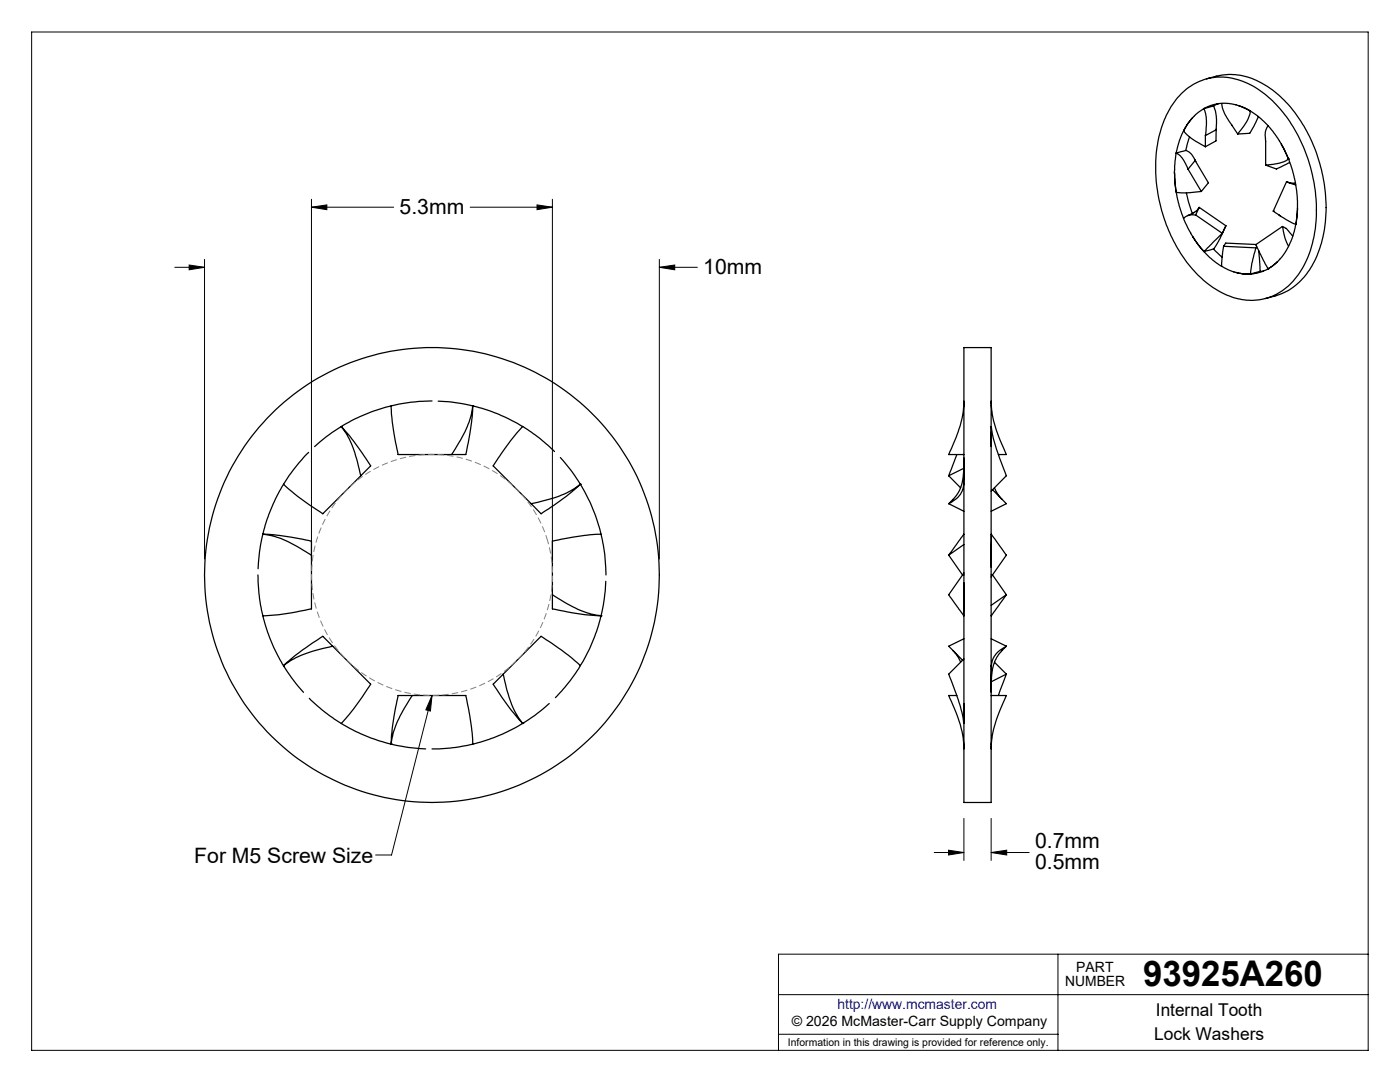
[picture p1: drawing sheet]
<svg xmlns="http://www.w3.org/2000/svg" width="279mm" height="216mm" viewBox="0 0 279 216" stroke-linecap="round" stroke-linejoin="round" font-family="sans-serif">
<g fill="none" stroke="#000" stroke-width=".2">
<path d="M6.3 6.4h266.7v203.2h-266.7zM62.2 39.8v71.7M110.2 39.8v71.7M34.9 53.3h5.9M37.7 52.9l3.1 .4-3.1 .5zM40.8 51.8v59.7M62.2 41.3l3-.4v.9zM62.2 41.3h16.4M93.8 41.3h16.4M107.2 40.9l3 .4-3 .5zM131.6 53.3l3.1-.4v.9zM131.6 51.8v59.7"/>
<path d="M131.6 53.3h7.6M86.2 138.8l-.3 3.1-.9-.3zM86.2 138.8l-8.1 31.8h-3.1M186.4 170.1h6M189.3 169.7l3.1 .4-3.1 .5zM192.4 163.3v8.4M197.8 170.1l3.1-.4v.9zM197.8 163.3v8.4M197.8 170.1h7.6M155.4 198.5h117.6M211.1 190.4v19.2M273 190.4h-117.6v19.2"/>
<path d="M155.4 206.4h55.7"/>
</g>
<g fill="none" stroke="#000" stroke-width=".25">
<path d="M235.9 18.5a11.4 11.4 0 0 1 13.7-1.6 25.3 25.3 0 0 1 11.2 14.1 28.9 28.9 0 0 1 0 20.9 12.5 12.5 0 0 1-10 8 14.6 14.6 0 0 1-11.4-4.7 31 31 0 0 1-7.7-29.4 17.3 17.3 0 0 1 4.2-7.3zM240.8 15.7l1.9-.5a13.4 13.4 0 0 1 12 3.4 30.1 30.1 0 0 1 9.8 20.5 23 23 0 0 1-4 15.9 11.7 11.7 0 0 1-6 4.1l-1.9 .5M234.4 34.4l.1 2.5 .4 2.5 .4 1.6 .9 2.6M234.4 34.4l.2 3a.86 .86 0 0 0 .2 .9 .86 .86 0 0 0 .9 .2l4-.3M234.7 30.6l-.3 3.8M234.7 30.6l1-.3a1.53 1.53 0 0 1 1.9 .3l.9 1.4M234.7 30.6a5.1 5.1 0 0 1 2.4 3.2M234.7 30.6h.1M236.8 38.5l.3 1.6 .8 2.5M237.1 33.8l2.6 4.4M237.4 27.3l-.7 2.7M238 23.5l-1.1 1.4-1 1.8-.6 1.5-.6 2.4"/>
<path d="M238 23.5l-.9 1.1-.9 1.5a12.2 12.2 0 0 0 4.4 3.2M238.4 31.8l.3 .4M238.5 32l-1.4 1.8M238.5 32l2.7 4.5-1.5 1.7M240.2 21.7l-1.4 1-.8 .8M240.2 21.7a8.2 8.2 0 0 1 .5 4.6l-.1 .8M240.2 21.7h.1M240.6 27.1v2.2M242.2 21.2l-1.9 .5M242.2 21.2a8.7 8.7 0 0 1 .5 4.7M242.7 25.8v.2M242.7 25.9l-2.1 1.2"/>
<path d="M242.7 25.9v2.2l-2.1 1.2M243.2 20.7l-1 .5M243.8 20.6a9.1 9.1 0 0 0 2.1 4.4l1.1 1.7M247.1 21.1l-1.9-.5h-1.8l-1.8 .5-1.3 .6M247.1 21.1l2.5 1.1M247.1 21.1l2.4 1.1M249.5 22.2a8.6 8.6 0 0 1-2.5 4.5M249.5 22.2h.1M249.6 22.2l1.4 .9 2 1.9 1.5 1.8 1.2 2M251.1 23.2l-.8 1.9-.9 1.5-2.4 .1M253.1 25.1a4.7 4.7 0 0 0-.5 3.1v4.7M255.7 28.8l1.4 2.9"/>
<path d="M256.9 36.3l.6 .2h1.1M257.1 31.7l.8 2.2 .6 2.3 .4 2.7v2.6M257.1 31.7a7.9 7.9 0 0 1-4.5 1.2M257.1 31.7h.1M257.4 32.4l-2.7 1.3-2.1-.8M258.6 36.9l-1.8-.6-2.7 5.8M238 47.2l1.1 1.6 1.5 1.8 1.3 1.2 1.9 1.3M238 47.2l2.3 3M238.6 42.9a2.82 2.82 0 0 0-2.4 .7l1.8 3.6M238.6 42.9l5.3 3.7M239.3 41.4l-.9 .9-1.4 .7M239.3 41.4l-.7 1.5"/>
<path d="M239.3 41.4l5.4 3.6M242.2 49.7l-1.9 .5M242.2 49.7l1.7 1.6M243.8 53.1l1.2 .7 1.7 .6M243.9 46.6l-3.6 3.6M244.2 49.1l-.4 4M244.2 49.1l6.4 .4M244.7 45l-1.2 2.7-1.3 2M244.7 45l-.8 1.6M246.7 54.4l1.3 .2 1.6 .1M250.6 49.5l-.8 3-.2 2.2M250.7 48.8l-6.1-.3-.4 .6"/>
<path d="M250.8 49.2l-.2 .3M251.2 50l.3 4.2M251.5 54.2l-1.9 .5M252.1 54.1l-.6 .1M253.1 53.6l-1.5 .7-1.5 .3h-2.1l-1.3-.2M253.1 53.6h.1M254.1 42.1l2.5 1.7 2 1M254.1 42.1h.1M255 52.2l-1.9 1.4M255 52.2l-.9 .8-1 .6M255.2 42.9l.4 .2M255.9 45.2l.1 .4a9.5 9.5 0 0 0 1.1 3.5"/>
<path d="M255.9 45.2l-5.3 3.6 2.5 4.8M255.9 45.2l.8 .4 1.3 1.5M258.6 44.8h.1M258.6 44.8l-.6 2.5-.7 1.6-1.1 1.9-1.2 1.4M258.9 41.5l-.3 3.3M192.4 69.4h5.4v90.7h-5.4zM61.6 90.3a34.8 34.8 0 0 0-9.1 16.3M68.1 85.1l-.6 .4a29 29 0 0 0-4.7 3.6M68.1 85.1a18.9 18.9 0 0 1 3.6 8.5l.3 1.3M68.1 85.1h.1M68.1 85.1a57.3 57.3 0 0 1 5.9 7.9l-9.6 9.5-.5-.3a46.2 46.2 0 0 1-7.3-5.6M78 81a55.9 55.9 0 0 0 1.4 9.7h13.6l.2-1.2a52.5 52.5 0 0 0 1.2-8.5"/>
<path d="M86.2 80a34.5 34.5 0 0 0-18.1 5.1M87.5 80l2.6 .2 4.2 .8M94.3 81a19.7 19.7 0 0 1-3.4 8.5l-.8 1.2M94.3 81h.1M94.3 81a34.4 34.4 0 0 1 16.4 9.1M104.3 85.1a53.3 53.3 0 0 0-5.9 7.9l7.6 7.5M111.8 91.3l2.4 2.9 1.6 2.4M115.8 96.6a17.5 17.5 0 0 1-7.8 3.4l-2 .5M115.8 96.6h.1M115.8 96.6a50.2 50.2 0 0 1-7.8 5.9l-2-2M115.8 96.6a34.8 34.8 0 0 1 5.1 18.1M189.3 94.9l2.4 2.4"/>
<path d="M191 90.7l-1.7 4.2M192.3 96.6a4.6 4.6 0 0 1-3 3.9M192.3 81a23.9 23.9 0 0 1-2.7 9.1l-.3 .6h3.1M192.3 96.6h.1M192.3 81h.1M192.3 93.5l-3 1.4M192.4 91.4l-.2 3.8-.5 2.1-.6 1.3-1.8 1.9M192.4 91.4l-.1 5.2M192.4 80l-.1 1M197.8 80v.2a20.8 20.8 0 0 0 2.4 9l.6 1.5h-1.6M197.8 85.1h.1M197.8 85.1v4"/>
<path d="M197.8 85.1a37.2 37.2 0 0 0 3 9.8l-3 3.1M198.1 97.7l2.7 2.8-3 1.5M198.5 97.3l.7 1.4 .8 1M51.5 114.7a35.4 35.4 0 0 0 5.1 18.2M52.5 106.6a55.9 55.9 0 0 1 9.7 1.4v13.5a52.2 52.2 0 0 1-9.7 1.4M52.5 106.6l-.7 3.5-.3 3.4M52.5 106.6a17 17 0 0 1 7.9 3.1l1.8 1.1M52.5 106.6h.1M110.2 118.7a25.8 25.8 0 0 0 8.5 4l1.2 .2M119.9 106.6a55.9 55.9 0 0 0-9.7 1.4v13.5a52.2 52.2 0 0 0 9.7 1.4M120.9 116l-.3 3.3-.7 3.6M189.3 100.5l3.1 1.5"/>
<path d="M189.3 110.8l2.8 3.9M192.4 116.3l-.1 6.6M192.4 114.3l-3.1 4.4 3 4.2M192.4 106.6l-3.1 4.2M192.4 108.7l-3.1 2.1M197.8 106.6h.1M197.8 106.6v6.6M197.8 106.6l3 4.2-3 4.3M198.1 114.7l2.7 4M200.8 118.7l-3 4.2M200.8 118.7l-3 2.1M56.6 132.9h.1"/>
<path d="M56.6 132.8a53.7 53.7 0 0 1 7.8-5.8l9.6 9.5-.3 .5a52.6 52.6 0 0 1-5.6 7.4M56.6 132.9l1.6 2.3 2.4 2.9M61.7 139.3a34.8 34.8 0 0 0 16.4 9.2M66.4 128.9a23.6 23.6 0 0 0-9.5 3.7l-.3 .3M82.3 138.8a25.8 25.8 0 0 0-4.1 8.4l-.1 1.3M100.4 134.5a22.2 22.2 0 0 0 3.7 9.5l.2 .4M115.8 132.8a53.7 53.7 0 0 0-7.8-5.8l-9.6 9.5 .3 .5a49.1 49.1 0 0 0 5.6 7.4M119.9 122.9h.1M119.9 122.9a34.9 34.9 0 0 1-9.1 16.3M190.2 129.8l1.1 1.4 .4 1M191 138.8h-1.7a25.4 25.4 0 0 1 3 9.9l.1 .7M192.3 122.9h.1"/>
<path d="M192.4 131.5l-3.1 3a41.8 41.8 0 0 1 3 9.5v.4M192.4 127.5l-3.1 1.4 2.8 2.8M197.8 138.8h3a27.3 27.3 0 0 0-3 9.7M197.8 122.9h.1M197.8 127.5l3 1.4M197.8 132.9h.1M198.5 132.2l2.3 2.3M200.8 128.9l-1.5 1.7-.7 1.2-.3 .9-.4 2.3-.1 3v-5.1M200.8 128.9a4.7 4.7 0 0 0-3 4M200.8 134.5l-1.6 4.3M200.8 134.5l-3 1.5M78 148.5a54.7 54.7 0 0 1 1.4-9.7h13.6l.2 1.1a52.2 52.2 0 0 1 1.2 8.6"/>
<path d="M78.1 148.5h.1M78.1 148.5l3.5 .7 3.3 .2M104.3 144.4h.1M104.3 144.4a34.3 34.3 0 0 1-18.1 5M109.6 140.4l-2.9 2.4-2.4 1.6M192.3 144.4h.1M192.4 140.4l-.1 4M197.8 148.5h.1M197.8 148.5v.9"/>
<circle cx="86.2" cy="114.7" r="45.4"/>
</g>
<path d="M109.2 107.7a24.1 24.1 0 0 0-40.2-9.7 24.1 24.1 0 0 0 10.9 39.9 24.1 24.1 0 0 0 29.7-28.9l-.4-1.3" fill="none" stroke="#808080" stroke-width=".2" stroke-dasharray="1.3 .6" stroke-dashoffset=".3" stroke-linecap="butt"/>
<path d="M37.7 52.9l3.1 .4-3.1 .5zM131.6 53.3l3.1-.4v.9zM62.2 41.3l3-.4v.9zM107.2 40.9l3 .4-3 .5zM86.2 138.8l-.3 3.1-.9-.3zM189.3 169.7l3.1 .4-3.1 .5zM197.8 170.1l3.1-.4v.9z" fill="#000"/>
<text font-size="7.1" x="228.1" y="196.8">93925A260</text>
<g font-size="4.2">
<text x="79.8" y="42.8">5.3mm</text>
<text x="140.4" y="54.8">10mm</text>
<text x="38.8" y="172.2">For M5 Screw Size</text>
<text x="206.6" y="169.1">0.7mm</text>
<text x="206.6" y="173.4">0.5mm</text>
</g>
<g font-size="3.5">
<text x="230.7" y="202.8">Internal Tooth</text>
<text x="230.3" y="207.5">Lock Washers</text>
</g>
<g font-size="2.8">
<text x="212.6" y="196.8">NUMBER</text>
<text x="214.8" y="194">PART</text>
<text x="158" y="204.8">© 2026 McMaster-Carr Supply Company</text>
</g>
<text font-size="2.8" fill="#00f" x="167.1" y="201.4">http://www.mcmaster.com</text>
<text font-size="2.1" x="157.3" y="208.6">Information in this drawing is provided for reference only.</text>
</svg>
